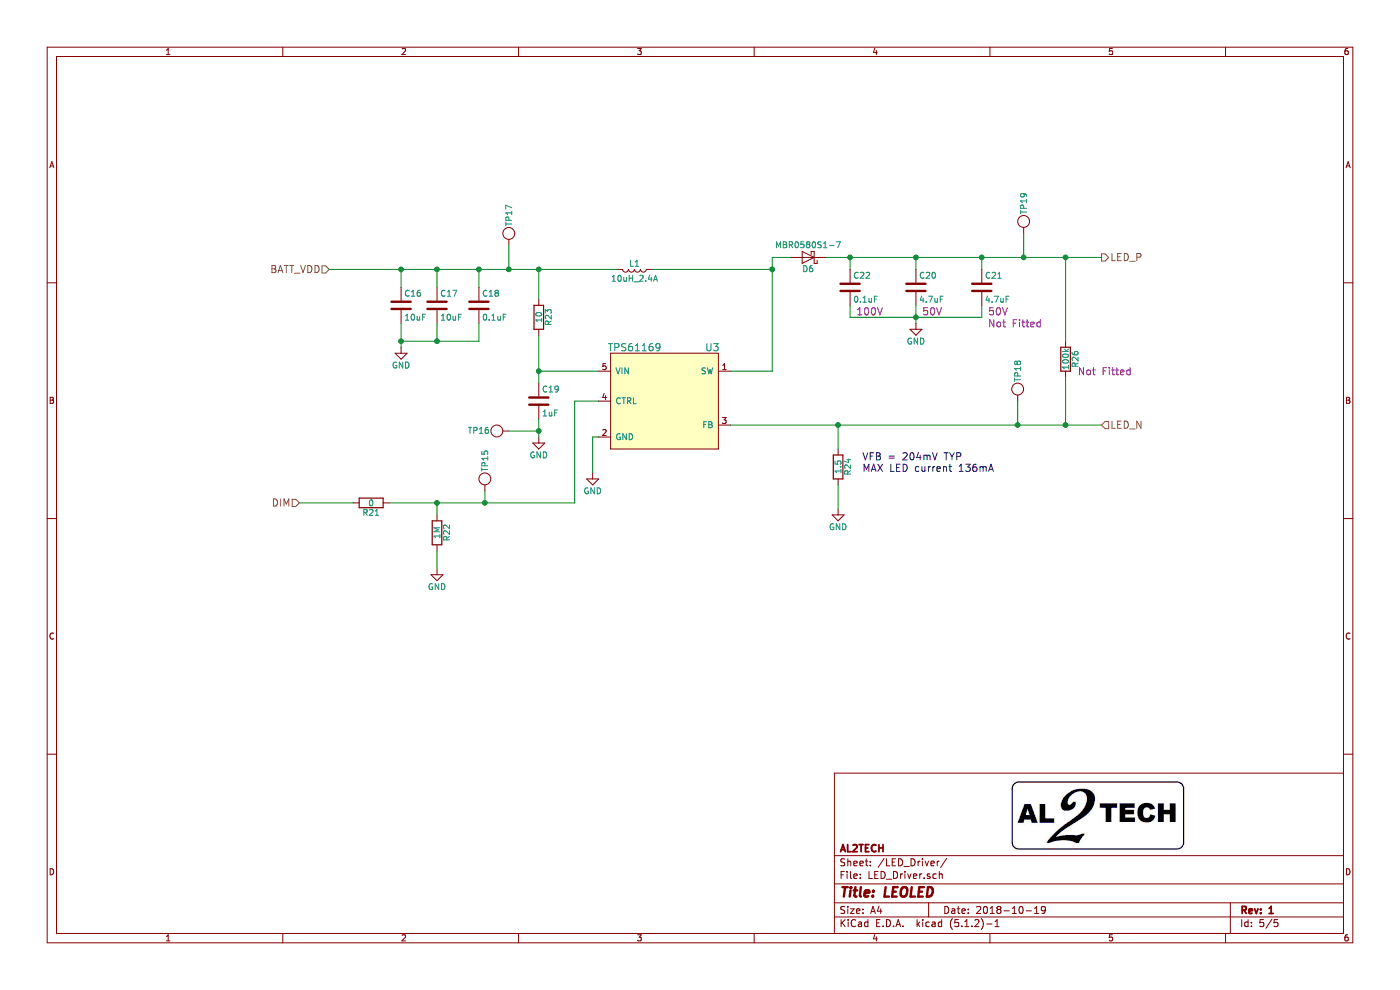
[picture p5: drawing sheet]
EESchema Schematic File Version 4
LIBS:LEOLED_rev1-cache
EELAYER 29 0
EELAYER END
$Descr A4 11693 8268
encoding utf-8
Sheet 5 5
Title "LEOLED"
Date "2018-10-19"
Rev "1"
Comp "AL2TECH"
Comment1 ""
Comment2 ""
Comment3 ""
Comment4 ""
$EndDescr
Text HLabel 2500 4200 0    60   Input ~ 0
DIM
Text HLabel 2750 2250 0    60   Input ~ 0
BATT_VDD
Text HLabel 9200 2150 2    60   Output ~ 0
LED_P
Text HLabel 9200 3550 2    60   Input ~ 0
LED_N
$Comp
L LEOLED_rev1-rescue:10uF-Ceramic_Capacitor_SMD_16V-LEOLED_rev1-rescue-LEOLED_rev1-rescue C17
U 1 1
P 3650 2550
F 0 "C17" H 3675 2650 50  0000 L CNN
F 1 "10uF" H 3675 2450 50  0000 L CNN
F 2 "Ceramic_Capacitor_SMD:C_1206_3216Metric" H 3675 2750 60  0001 L CNN
F 3 "http://www.samsungsem.com/kr/support/product-search/mlcc/CL31B106KOHZW6E.jsp" H 3675 2850 60  0001 L CNN
F 4 "16V" H 3675 2950 60  0001 L CNN "Rating"
F 5 "10% X7R" H 3675 3050 60  0001 L CNN "Tolerance"
F 6 "Samsung Electro-Mechanics" H 3675 3150 60  0001 L CNN "Manufacturer"
F 7 "CL31B106KOHZW6E" H 3675 3250 60  0001 L CNN "Manufacturer PN"
F 8 "Digy-Key" H 3675 3350 60  0001 L CNN "Supplier"
F 9 "1276-7032-1-ND" H 3675 3450 60  0001 L CNN "Supplier PN"
F 10 "https://www.digikey.com/product-detail/en/samsung-electro-mechanics/CL31B106KOHZW6E/1276-7032-1-ND/7320674" H 3675 3550 60  0001 L CNN "Supplier Link"
F 11 "10µF ±10% 16V Ceramic Capacitor X7R 1206 (3216 Metric)" H 3675 3650 60  0001 L CNN "Description"
F 12 "Fitted" H 3675 3750 60  0001 L CNN "Assembly Option"
	1    3650 2550
	1    0    0    -1  
$EndComp
$Comp
L LEOLED_rev1-rescue:10uF-Ceramic_Capacitor_SMD_16V-LEOLED_rev1-rescue-LEOLED_rev1-rescue C16
U 1 1
P 3350 2550
F 0 "C16" H 3375 2650 50  0000 L CNN
F 1 "10uF" H 3375 2450 50  0000 L CNN
F 2 "Ceramic_Capacitor_SMD:C_1206_3216Metric" H 3375 2750 60  0001 L CNN
F 3 "http://www.samsungsem.com/kr/support/product-search/mlcc/CL31B106KOHZW6E.jsp" H 3375 2850 60  0001 L CNN
F 4 "16V" H 3375 2950 60  0001 L CNN "Rating"
F 5 "10% X7R" H 3375 3050 60  0001 L CNN "Tolerance"
F 6 "Samsung Electro-Mechanics" H 3375 3150 60  0001 L CNN "Manufacturer"
F 7 "CL31B106KOHZW6E" H 3375 3250 60  0001 L CNN "Manufacturer PN"
F 8 "Digy-Key" H 3375 3350 60  0001 L CNN "Supplier"
F 9 "1276-7032-1-ND" H 3375 3450 60  0001 L CNN "Supplier PN"
F 10 "https://www.digikey.com/product-detail/en/samsung-electro-mechanics/CL31B106KOHZW6E/1276-7032-1-ND/7320674" H 3375 3550 60  0001 L CNN "Supplier Link"
F 11 "10µF ±10% 16V Ceramic Capacitor X7R 1206 (3216 Metric)" H 3375 3650 60  0001 L CNN "Description"
F 12 "Fitted" H 3375 3750 60  0001 L CNN "Assembly Option"
	1    3350 2550
	1    0    0    -1  
$EndComp
$Comp
L LEOLED_rev1-rescue:GND-power-LEOLED_rev1-rescue-LEOLED_rev1-rescue #PWR032
U 1 1
P 3350 2900
F 0 "#PWR032" H 3350 2650 50  0001 C CNN
F 1 "GND" H 3350 2750 50  0000 C CNN
F 2 "" H 3350 2900 50  0001 C CNN
F 3 "" H 3350 2900 50  0001 C CNN
	1    3350 2900
	1    0    0    -1  
$EndComp
$Comp
L LEOLED_rev1-rescue:GND-power-LEOLED_rev1-rescue-LEOLED_rev1-rescue #PWR033
U 1 1
P 4500 3650
F 0 "#PWR033" H 4500 3400 50  0001 C CNN
F 1 "GND" H 4500 3500 50  0000 C CNN
F 2 "" H 4500 3650 50  0001 C CNN
F 3 "" H 4500 3650 50  0001 C CNN
	1    4500 3650
	1    0    0    -1  
$EndComp
Wire Wire Line
	3350 2700 3350 2850
Wire Wire Line
	3650 2700 3650 2850
Wire Wire Line
	3350 2850 3650 2850
Connection ~ 3350 2850
Wire Wire Line
	4500 3100 5000 3100
Wire Wire Line
	2750 2250 3350 2250
Wire Wire Line
	3350 2250 3350 2400
Wire Wire Line
	3650 2250 3650 2400
Connection ~ 3650 2250
$Comp
L LEOLED_rev1-rescue:1uF-Ceramic_Capacitor_SMD_16V-LEOLED_rev1-rescue-LEOLED_rev1-rescue C19
U 1 1
P 4500 3350
F 0 "C19" H 4525 3450 50  0000 L CNN
F 1 "1uF" H 4525 3250 50  0000 L CNN
F 2 "Ceramic_Capacitor_SMD:C_0603_1608Metric" H 4525 3550 60  0001 L CNN
F 3 "http://search.murata.co.jp/Ceramy/image/img/A01X/G101/ENG/GRM188R71C105MA12-01.pdf" H 4525 3650 60  0001 L CNN
F 4 "16V" H 4525 3750 60  0001 L CNN "Rating"
F 5 "20% X7R " H 4525 3850 60  0001 L CNN "Tolerance"
F 6 "Murata Electronics North America" H 4525 3950 60  0001 L CNN "Manufacturer"
F 7 "GRM188R71C105MA12D" H 4525 4050 60  0001 L CNN "Manufacturer PN"
F 8 "Digy-Key" H 4525 4150 60  0001 L CNN "Supplier"
F 9 "490-6424-1-ND" H 4525 4250 60  0001 L CNN "Supplier PN"
F 10 "https://www.digikey.com/product-detail/en/murata-electronics-north-america/GRM188R71C105MA12D/490-6424-1-ND/3845621" H 4525 4350 60  0001 L CNN "Supplier Link"
F 11 "1uF ±20% 16V Ceramic Capacitor X7R 0603 (1608 Metric)" H 4525 4450 60  0001 L CNN "Description"
F 12 "Fitted" H 4525 4550 60  0001 L CNN "Assembly Option"
	1    4500 3350
	1    0    0    -1  
$EndComp
Wire Wire Line
	4500 3500 4500 3600
$Comp
L LEOLED_rev1-rescue:GND-power-LEOLED_rev1-rescue-LEOLED_rev1-rescue #PWR034
U 1 1
P 4950 3950
F 0 "#PWR034" H 4950 3700 50  0001 C CNN
F 1 "GND" H 4950 3800 50  0000 C CNN
F 2 "" H 4950 3950 50  0001 C CNN
F 3 "" H 4950 3950 50  0001 C CNN
	1    4950 3950
	1    0    0    -1  
$EndComp
Wire Wire Line
	5000 3650 4950 3650
Wire Wire Line
	4950 3650 4950 3950
Wire Wire Line
	5000 3350 4800 3350
Wire Wire Line
	4800 3350 4800 4200
Wire Wire Line
	4800 4200 4050 4200
Wire Wire Line
	4500 2800 4500 3100
$Comp
L LEOLED_rev1-rescue:0.1uF-Ceramic_Capacitor_SMD_16V-LEOLED_rev1-rescue-LEOLED_rev1-rescue C18
U 1 1
P 4000 2550
F 0 "C18" H 4025 2650 50  0000 L CNN
F 1 "0.1uF" H 4025 2450 50  0000 L CNN
F 2 "Ceramic_Capacitor_SMD:C_0603_1608Metric" H 4025 2750 60  0001 L CNN
F 3 "http://search.murata.co.jp/Ceramy/image/img/A01X/G101/ENG/GRM188R71C104KA01-01.pdf" H 4025 2850 60  0001 L CNN
F 4 "16V" H 4025 2950 60  0001 L CNN "Rating"
F 5 "10% X7R " H 4025 3050 60  0001 L CNN "Tolerance"
F 6 "Murata Electronics North America" H 4025 3150 60  0001 L CNN "Manufacturer"
F 7 "GRM188R71C104KA01D" H 4025 3250 60  0001 L CNN "Manufacturer PN"
F 8 "Digy-Key" H 4025 3350 60  0001 L CNN "Supplier"
F 9 "490-1532-1-ND" H 4025 3450 60  0001 L CNN "Supplier PN"
F 10 "https://www.digikey.com/product-detail/en/murata-electronics-north-america/GRM188R71C104KA01D/490-1532-1-ND/587771" H 4025 3550 60  0001 L CNN "Supplier Link"
F 11 "0.1µF ±10% 16V Ceramic Capacitor X7R 0603 (1608 Metric)" H 4025 3650 60  0001 L CNN "Description"
F 12 "Fitted" H 4025 3750 60  0001 L CNN "Assembly Option"
	1    4000 2550
	1    0    0    -1  
$EndComp
Wire Wire Line
	4000 2250 4000 2400
Wire Wire Line
	4000 2850 4000 2700
Connection ~ 3650 2850
$Comp
L LEOLED_rev1-rescue:1M-Resistor_SMD_0603-LEOLED_rev1-rescue-LEOLED_rev1-rescue R21
U 1 1
P 3100 4200
F 0 "R21" V 3180 4200 50  0000 C CNN
F 1 "0" V 3100 4200 50  0000 C CNN
F 2 "Resistor_SMD:R_0603_1608Metric" H 3125 4400 60  0001 L CNN
F 3 "http://www.te.com/commerce/DocumentDelivery/DDEController?Action=srchrtrv&DocNm=1773204&DocType=DS&DocLang=English" H 3125 4500 60  0001 L CNN
F 4 "0.1W" H 3125 4600 60  0001 L CNN "Rating"
F 5 "1%" H 3125 4700 60  0001 L CNN "Tolerance"
F 6 "TE Connectivity Passive Product" H 3125 4800 60  0001 L CNN "Manufacturer"
F 7 "CRG0603ZR" H 3125 4900 60  0001 L CNN "Manufacturer PN"
F 8 "Digy-Key" H 3125 5000 60  0001 L CNN "Supplier"
F 9 "A106051CT-ND" H 3125 5100 60  0001 L CNN "Supplier PN"
F 10 "https://www.digikey.com/product-detail/en/te-connectivity-passive-product/CRG0603ZR/A106051CT-ND/3477691" H 3125 5200 60  0001 L CNN "Supplier Link"
F 11 "0 Ohms Jumper 0.1W, 1/10W Chip Resistor 0603 (1608 Metric)" H 3125 5300 60  0001 L CNN "Description"
F 12 "Fitted" H 3125 5400 60  0001 L CNN "Assembly Option"
	1    3100 4200
	0    1    1    0   
$EndComp
$Comp
L LEOLED_rev1-rescue:1M-Resistor_SMD_0603-LEOLED_rev1-rescue-LEOLED_rev1-rescue R22
U 1 1
P 3650 4450
F 0 "R22" V 3730 4450 50  0000 C CNN
F 1 "1M" V 3650 4450 50  0000 C CNN
F 2 "Resistor_SMD:R_0603_1608Metric" H 3675 4650 60  0001 L CNN
F 3 "http://www.te.com/commerce/DocumentDelivery/DDEController?Action=srchrtrv&DocNm=1773204&DocType=DS&DocLang=English" H 3675 4750 60  0001 L CNN
F 4 "0.1W" H 3675 4850 60  0001 L CNN "Rating"
F 5 "1%" H 3675 4950 60  0001 L CNN "Tolerance"
F 6 "TE Connectivity" H 3675 5050 60  0001 L CNN "Manufacturer"
F 7 "CRG0603F1M0" H 3675 5150 60  0001 L CNN "Manufacturer PN"
F 8 "Digy-Key" H 3675 5250 60  0001 L CNN "Supplier"
F 9 "A121559CT-ND" H 3675 5350 60  0001 L CNN "Supplier PN"
F 10 "https://www.digikey.com/product-detail/en/te-connectivity-passive-product/CRG0603F1M0/A121559CT-ND/5246506" H 3675 5450 60  0001 L CNN "Supplier Link"
F 11 "1 MOhms ±1% 0.1W, 1/10W Chip Resistor 0603 (1608 Metric)" H 3675 5550 60  0001 L CNN "Description"
F 12 "Fitted" H 3675 5650 60  0001 L CNN "Assembly Option"
	1    3650 4450
	1    0    0    -1  
$EndComp
$Comp
L LEOLED_rev1-rescue:GND-power-LEOLED_rev1-rescue-LEOLED_rev1-rescue #PWR035
U 1 1
P 3650 4750
F 0 "#PWR035" H 3650 4500 50  0001 C CNN
F 1 "GND" H 3650 4600 50  0000 C CNN
F 2 "" H 3650 4750 50  0001 C CNN
F 3 "" H 3650 4750 50  0001 C CNN
	1    3650 4750
	1    0    0    -1  
$EndComp
Wire Wire Line
	3650 4600 3650 4750
Wire Wire Line
	3650 4300 3650 4200
Connection ~ 3650 4200
Wire Wire Line
	2950 4200 2500 4200
Connection ~ 3350 2250
Wire Wire Line
	6100 3550 7000 3550
$Comp
L LEOLED_rev1-rescue:4.7uF-Ceramic_Capacitor_SMD_50V-LEOLED_rev1-rescue-LEOLED_rev1-rescue C20
U 1 1
P 7650 2400
F 0 "C20" H 7675 2500 50  0000 L CNN
F 1 "4.7uF" H 7675 2300 50  0000 L CNN
F 2 "Ceramic_Capacitor_SMD:C_1206_3216Metric" H 7675 2600 60  0001 L CNN
F 3 "http://www.samsungsem.com/kr/support/product-search/mlcc/CL31A475KB9LNNC.jsp" H 7675 2700 60  0001 L CNN
F 4 "50V" H 7700 2200 60  0000 L CNN "Rating"
F 5 "X5R" H 7675 2900 60  0001 L CNN "Tolerance"
F 6 "Samsung Electro-Mechanics" H 7675 3000 60  0001 L CNN "Manufacturer"
F 7 "CL31A475KB9LNNC" H 7675 3100 60  0001 L CNN "Manufacturer PN"
F 8 "Digy-Key" H 7675 3200 60  0001 L CNN "Supplier"
F 9 "1276-2731-2-ND" H 7675 3300 60  0001 L CNN "Supplier PN"
F 10 "https://www.digikey.com/product-detail/en/samsung-electro-mechanics/CL31A475KB9LNNC/1276-2731-2-ND/3888389" H 7675 3400 60  0001 L CNN "Supplier Link"
F 11 "4.7µF ±10% 50V Ceramic Capacitor X5R 1206 (3216 Metric)" H 7675 3500 60  0001 L CNN "Description"
F 12 "Fitted" H 7675 3600 60  0001 L CNN "Assembly Option"
	1    7650 2400
	1    0    0    -1  
$EndComp
$Comp
L LEOLED_rev1-rescue:GND-power-LEOLED_rev1-rescue-LEOLED_rev1-rescue #PWR036
U 1 1
P 7650 2700
F 0 "#PWR036" H 7650 2450 50  0001 C CNN
F 1 "GND" H 7650 2550 50  0000 C CNN
F 2 "" H 7650 2700 50  0001 C CNN
F 3 "" H 7650 2700 50  0001 C CNN
	1    7650 2700
	1    0    0    -1  
$EndComp
Wire Wire Line
	7650 2550 7650 2650
Wire Wire Line
	8200 2650 8200 2550
Wire Wire Line
	7100 2650 7650 2650
Connection ~ 7650 2650
Wire Wire Line
	7650 2150 7650 2250
Wire Wire Line
	8200 2150 8200 2250
Connection ~ 8200 2150
$Comp
L LEOLED_rev1-rescue:0.1uF-Ceramic_Capacitor_SMD_100V-LEOLED_rev1-rescue-LEOLED_rev1-rescue R25
U 1 1
P 7100 2400
AR Path="/5B06B602" Ref="R25"  Part="1" 
AR Path="/5B0452BC/5B06B602" Ref="C22"  Part="1" 
F 0 "C22" H 7125 2500 50  0000 L CNN
F 1 "0.1uF" H 7125 2300 50  0000 L CNN
F 2 "Ceramic_Capacitor_SMD:C_0805_2012Metric" H 7125 2600 60  0001 L CNN
F 3 "http://psearch.en.murata.com/capacitor/product/GCM21BR72A104KA37%23.pdf" H 7125 2700 60  0001 L CNN
F 4 "100V" H 7150 2200 60  0000 L CNN "Rating"
F 5 "10%" H 7125 2900 60  0001 L CNN "Tolerance"
F 6 "Murata Electronics North America" H 7125 3000 60  0001 L CNN "Manufacturer"
F 7 "GCM21BR72A104KA37L" H 7125 3100 60  0001 L CNN "Manufacturer PN"
F 8 "Digy-Key" H 7125 3200 60  0001 L CNN "Supplier"
F 9 "490-4789-2-ND" H 7125 3300 60  0001 L CNN "Supplier PN"
F 10 "https://www.digikey.com/product-detail/en/murata-electronics-north-america/GCM21BR72A104KA37L/490-4789-2-ND/1641663" H 7125 3400 60  0001 L CNN "Supplier Link"
F 11 "0.1µF ±10% 100V Ceramic Capacitor X7R 0805 (2012 Metric)" H 7125 3500 60  0001 L CNN "Description"
F 12 "Fitted" H 7125 3600 60  0001 L CNN "Assembly Option"
	1    7100 2400
	1    0    0    -1  
$EndComp
Wire Wire Line
	7100 2650 7100 2550
Connection ~ 7650 2150
$Comp
L LEOLED_rev1-rescue:MBR0580S1-7-Diode_SMD-LEOLED_rev1-rescue-LEOLED_rev1-rescue D6
U 1 1
P 6750 2150
F 0 "D6" H 6750 2250 50  0000 C CNN
F 1 "MBR0580S1-7" H 6750 2050 50  0000 C CNN
F 2 "Diode_SMD:D_SOD-123" H 6775 2350 60  0001 L CNN
F 3 "https://media.digikey.com/pdf/Data%20Sheets/Diodes%20PDFs/MBR0580S1_R5.pdf" H 6775 2450 60  0001 L CNN
F 4 "500mA, 80V" H 6775 2550 60  0001 L CNN "Rating"
F 5 "NA" H 6775 2650 60  0001 L CNN "Tolerance"
F 6 "Diodes Incorporated" H 6775 2750 60  0001 L CNN "Manufacturer"
F 7 "MBR0580S1-7" H 6775 2850 60  0001 L CNN "Manufacturer PN"
F 8 "Digy-Key" H 6775 2950 60  0001 L CNN "Supplier"
F 9 "MBR0580S1-7DITR-ND" H 6775 3050 60  0001 L CNN "Supplier PN"
F 10 "https://www.digikey.com/product-detail/en/diodes-incorporated/MBR0580S1-7/MBR0580S1-7DITR-ND/5080335" H 6775 3150 60  0001 L CNN "Supplier Link"
F 11 "Diode Schottky 80V 500mA Surface Mount SOD-123" H 6775 3250 60  0001 L CNN "Description"
F 12 "Fitted" H 6775 3350 60  0001 L CNN "Assembly Option"
	1    6750 2150
	-1   0    0    1   
$EndComp
Wire Wire Line
	6600 2150 6450 2150
Wire Wire Line
	6450 2150 6450 2250
Wire Wire Line
	6450 3100 6100 3100
$Comp
L LEOLED_rev1-rescue:10uH_2.4A-Inductor_SMD-LEOLED_rev1-rescue-LEOLED_rev1-rescue L1
U 1 1
P 5300 2250
F 0 "L1" V 5250 2250 50  0000 C CNN
F 1 "10uH_2.4A" V 5375 2250 50  0000 C CNN
F 2 "Inductor_SMD:L_Wurth_5030" H 5325 2450 60  0001 L CNN
F 3 "http://katalog.we-online.de/pbs/datasheet/74437336100.pdf" H 5325 2550 60  0001 L CNN
F 4 "2.4A" H 5325 2650 60  0001 L CNN "Rating"
F 5 "20%" H 5325 2750 60  0001 L CNN "Tolerance"
F 6 "Wurth Electronics Inc." H 5325 2850 60  0001 L CNN "Manufacturer"
F 7 "74437336100" H 5325 2950 60  0001 L CNN "Manufacturer PN"
F 8 "Digy-Key" H 5325 3050 60  0001 L CNN "Supplier"
F 9 "732-6170-6-ND" H 5325 3150 60  0001 L CNN "Supplier PN"
F 10 "https://www.digikey.com/product-detail/en/wurth-electronics-inc/74437336100/732-6170-6-ND/5050994" H 5325 3250 60  0001 L CNN "Supplier Link"
F 11 "10µH Shielded Molded Inductor 2.4A 128 mOhm Max 2-SMD" H 5325 3350 60  0001 L CNN "Description"
F 12 "Fitted" H 5325 3450 60  0001 L CNN "Assembly Option"
	1    5300 2250
	0    1    1    0   
$EndComp
Connection ~ 4000 2250
Wire Wire Line
	5450 2250 6450 2250
Connection ~ 6450 2250
$Comp
L LEOLED_rev1-rescue:1.5-Resistor_SMD_0805-LEOLED_rev1-rescue-LEOLED_rev1-rescue R24
U 1 1
P 7000 3900
F 0 "R24" V 7080 3900 50  0000 C CNN
F 1 "1.5" V 7000 3900 50  0000 C CNN
F 2 "Resistor_SMD:R_0805_2012Metric" H 7025 4100 60  0001 L CNN
F 3 "http://www.yageo.com/documents/recent/PYu-RC_Group_51_RoHS_L_9.pdf" H 7025 4200 60  0001 L CNN
F 4 "0.125W" H 7025 4300 60  0001 L CNN "Rating"
F 5 "1%" H 7025 4400 60  0001 L CNN "Tolerance"
F 6 "Yageo" H 7025 4500 60  0001 L CNN "Manufacturer"
F 7 "RC0805FR-071R5L" H 7025 4600 60  0001 L CNN "Manufacturer PN"
F 8 "Digy-Key" H 7025 4700 60  0001 L CNN "Supplier"
F 9 "311-1.50CRTR-ND" H 7025 4800 60  0001 L CNN "Supplier PN"
F 10 "https://www.digikey.com/product-detail/en/yageo/RC0805FR-071R5L/311-1.50CRTR-ND/727495" H 7025 4900 60  0001 L CNN "Supplier Link"
F 11 "1.5 Ohms ±1% 0.125W, 1/8W Chip Resistor 0805 (2012 Metric) Moisture Resistant Thick Film" H 7025 5000 60  0001 L CNN "Description"
F 12 "Fitted" H 7025 5100 60  0001 L CNN "Assembly Option"
	1    7000 3900
	1    0    0    -1  
$EndComp
$Comp
L LEOLED_rev1-rescue:GND-power-LEOLED_rev1-rescue-LEOLED_rev1-rescue #PWR037
U 1 1
P 7000 4250
F 0 "#PWR037" H 7000 4000 50  0001 C CNN
F 1 "GND" H 7000 4100 50  0000 C CNN
F 2 "" H 7000 4250 50  0001 C CNN
F 3 "" H 7000 4250 50  0001 C CNN
	1    7000 4250
	1    0    0    -1  
$EndComp
Wire Wire Line
	7000 3550 7000 3750
Connection ~ 7000 3550
Wire Wire Line
	7000 4050 7000 4250
Text Notes 7200 3950 0    60   ~ 0
VFB = 204mV TYP\nMAX LED current 136mA
$Comp
L LEOLED_rev1-rescue:100k-Resistor_SMD_0603-LEOLED_rev1-rescue-LEOLED_rev1-rescue R26
U 1 1
P 8900 3000
F 0 "R26" V 8980 3000 50  0000 C CNN
F 1 "100k" V 8900 3000 50  0000 C CNN
F 2 "Resistor_SMD:R_0603_1608Metric" H 8925 3200 60  0001 L CNN
F 3 "http://www.te.com/commerce/DocumentDelivery/DDEController?Action=srchrtrv&DocNm=1773204&DocType=DS&DocLang=English" H 8925 3300 60  0001 L CNN
F 4 "0.1W" H 8925 3400 60  0001 L CNN "Rating"
F 5 "1%" H 8925 3500 60  0001 L CNN "Tolerance"
F 6 "TE Connectivity" H 8925 3600 60  0001 L CNN "Manufacturer"
F 7 "CRG0603F100K" H 8925 3700 60  0001 L CNN "Manufacturer PN"
F 8 "Digy-Key" H 8925 3800 60  0001 L CNN "Supplier"
F 9 "A106046CT-ND" H 8925 3900 60  0001 L CNN "Supplier PN"
F 10 "https://www.digikey.com/product-detail/en/te-connectivity-passive-product/CRG0603F100K/A106046CT-ND/3477684" H 8925 4000 60  0001 L CNN "Supplier Link"
F 11 "100 kOhms ±1% 0.1W, 1/10W Chip Resistor 0603 (1608 Metric)" H 8925 4100 60  0001 L CNN "Description"
F 12 "Not Fitted" H 9000 2900 60  0000 L CNN "Assembly Option"
	1    8900 3000
	1    0    0    -1  
$EndComp
Wire Wire Line
	8900 3150 8900 3550
Connection ~ 8900 3550
Wire Wire Line
	8900 2850 8900 2150
Connection ~ 8900 2150
$Comp
L LEOLED_rev1-rescue:10-Resistor_SMD_0603-LEOLED_rev1-rescue-LEOLED_rev1-rescue R23
U 1 1
P 4500 2650
F 0 "R23" V 4580 2650 50  0000 C CNN
F 1 "10" V 4500 2650 50  0000 C CNN
F 2 "Resistor_SMD:R_0603_1608Metric" H 4525 2850 60  0001 L CNN
F 3 "http://www.yageo.com/NewPortal/yageodocoutput?fileName=/pdf/R-Chip/PYu-AC_51_RoHS_L_6.pdf" H 4525 2950 60  0001 L CNN
F 4 "0.1W" H 4525 3050 60  0001 L CNN "Rating"
F 5 "1%" H 4525 3150 60  0001 L CNN "Tolerance"
F 6 "Yageo" H 4525 3250 60  0001 L CNN "Manufacturer"
F 7 "AC0603FR-0710RL" H 4525 3350 60  0001 L CNN "Manufacturer PN"
F 8 "Digy-Key" H 4525 3450 60  0001 L CNN "Supplier"
F 9 "311-10LDTR-ND" H 4525 3550 60  0001 L CNN "Supplier PN"
F 10 "https://www.digikey.com/product-detail/en/yageo/AC0603FR-0710RL/311-10LDTR-ND/2828512" H 4525 3650 60  0001 L CNN "Supplier Link"
F 11 "10 Ohms ±1% 0.1W, 1/10W Chip Resistor 0603 (1608 Metric) Automotive AEC-Q200, Moisture Resistant Thick Film" H 4525 3750 60  0001 L CNN "Description"
F 12 "Fitted" H 4525 3850 60  0001 L CNN "Assembly Option"
	1    4500 2650
	1    0    0    -1  
$EndComp
Wire Wire Line
	4500 2500 4500 2250
Connection ~ 4500 2250
Connection ~ 4500 3100
$Comp
L LEOLED_rev1-rescue:Test_Point-Test_Point-LEOLED_rev1-rescue-LEOLED_rev1-rescue TP17
U 1 1
P 4250 1950
F 0 "TP17" H 4400 1950 50  0000 C CNN
F 1 "Test_Point" H 4450 2050 50  0001 C CNN
F 2 "Test_Point:TestPoint_Pad_D1.5mm" H 4275 2150 60  0001 L CNN
F 3 "NA" H 4275 2250 60  0001 L CNN
F 4 "NA" H 4275 2350 60  0001 L CNN "Rating"
F 5 "NA" H 4275 2450 60  0001 L CNN "Tolerance"
F 6 "NA" H 4275 2550 60  0001 L CNN "Manufacturer"
F 7 "NA" H 4275 2650 60  0001 L CNN "Manufacturer PN"
F 8 "NA" H 4275 2750 60  0001 L CNN "Supplier"
F 9 "NA" H 4275 2850 60  0001 L CNN "Supplier PN"
F 10 "NA" H 4275 2950 60  0001 L CNN "Supplier Link"
F 11 "1.5mm Test Point" H 4275 3050 60  0001 L CNN "Description"
F 12 "Not Fitted" H 4275 3150 60  0001 L CNN "Assembly Option"
	1    4250 1950
	0    -1   -1   0   
$EndComp
$Comp
L LEOLED_rev1-rescue:Test_Point-Test_Point-LEOLED_rev1-rescue-LEOLED_rev1-rescue TP15
U 1 1
P 4050 4000
F 0 "TP15" H 4200 4000 50  0000 C CNN
F 1 "Test_Point" H 4250 4100 50  0001 C CNN
F 2 "Test_Point:TestPoint_Pad_D1.5mm" H 4075 4200 60  0001 L CNN
F 3 "NA" H 4075 4300 60  0001 L CNN
F 4 "NA" H 4075 4400 60  0001 L CNN "Rating"
F 5 "NA" H 4075 4500 60  0001 L CNN "Tolerance"
F 6 "NA" H 4075 4600 60  0001 L CNN "Manufacturer"
F 7 "NA" H 4075 4700 60  0001 L CNN "Manufacturer PN"
F 8 "NA" H 4075 4800 60  0001 L CNN "Supplier"
F 9 "NA" H 4075 4900 60  0001 L CNN "Supplier PN"
F 10 "NA" H 4075 5000 60  0001 L CNN "Supplier Link"
F 11 "1.5mm Test Point" H 4075 5100 60  0001 L CNN "Description"
F 12 "Not Fitted" H 4075 5200 60  0001 L CNN "Assembly Option"
	1    4050 4000
	0    -1   -1   0   
$EndComp
$Comp
L LEOLED_rev1-rescue:Test_Point-Test_Point-LEOLED_rev1-rescue-LEOLED_rev1-rescue TP16
U 1 1
P 4150 3600
F 0 "TP16" H 4300 3600 50  0000 C CNN
F 1 "Test_Point" H 4350 3700 50  0001 C CNN
F 2 "Test_Point:TestPoint_Pad_D1.5mm" H 4175 3800 60  0001 L CNN
F 3 "NA" H 4175 3900 60  0001 L CNN
F 4 "NA" H 4175 4000 60  0001 L CNN "Rating"
F 5 "NA" H 4175 4100 60  0001 L CNN "Tolerance"
F 6 "NA" H 4175 4200 60  0001 L CNN "Manufacturer"
F 7 "NA" H 4175 4300 60  0001 L CNN "Manufacturer PN"
F 8 "NA" H 4175 4400 60  0001 L CNN "Supplier"
F 9 "NA" H 4175 4500 60  0001 L CNN "Supplier PN"
F 10 "NA" H 4175 4600 60  0001 L CNN "Supplier Link"
F 11 "1.5mm Test Point" H 4175 4700 60  0001 L CNN "Description"
F 12 "Not Fitted" H 4175 4800 60  0001 L CNN "Assembly Option"
	1    4150 3600
	-1   0    0    1   
$EndComp
$Comp
L LEOLED_rev1-rescue:Test_Point-Test_Point-LEOLED_rev1-rescue-LEOLED_rev1-rescue TP19
U 1 1
P 8550 1850
F 0 "TP19" H 8700 1850 50  0000 C CNN
F 1 "Test_Point" H 8750 1950 50  0001 C CNN
F 2 "Test_Point:TestPoint_Pad_D1.5mm" H 8575 2050 60  0001 L CNN
F 3 "NA" H 8575 2150 60  0001 L CNN
F 4 "NA" H 8575 2250 60  0001 L CNN "Rating"
F 5 "NA" H 8575 2350 60  0001 L CNN "Tolerance"
F 6 "NA" H 8575 2450 60  0001 L CNN "Manufacturer"
F 7 "NA" H 8575 2550 60  0001 L CNN "Manufacturer PN"
F 8 "NA" H 8575 2650 60  0001 L CNN "Supplier"
F 9 "NA" H 8575 2750 60  0001 L CNN "Supplier PN"
F 10 "NA" H 8575 2850 60  0001 L CNN "Supplier Link"
F 11 "1.5mm Test Point" H 8575 2950 60  0001 L CNN "Description"
F 12 "Not Fitted" H 8575 3050 60  0001 L CNN "Assembly Option"
	1    8550 1850
	0    -1   -1   0   
$EndComp
$Comp
L LEOLED_rev1-rescue:Test_Point-Test_Point-LEOLED_rev1-rescue-LEOLED_rev1-rescue TP18
U 1 1
P 8500 3250
F 0 "TP18" H 8650 3250 50  0000 C CNN
F 1 "Test_Point" H 8700 3350 50  0001 C CNN
F 2 "Test_Point:TestPoint_Pad_D1.5mm" H 8525 3450 60  0001 L CNN
F 3 "NA" H 8525 3550 60  0001 L CNN
F 4 "NA" H 8525 3650 60  0001 L CNN "Rating"
F 5 "NA" H 8525 3750 60  0001 L CNN "Tolerance"
F 6 "NA" H 8525 3850 60  0001 L CNN "Manufacturer"
F 7 "NA" H 8525 3950 60  0001 L CNN "Manufacturer PN"
F 8 "NA" H 8525 4050 60  0001 L CNN "Supplier"
F 9 "NA" H 8525 4150 60  0001 L CNN "Supplier PN"
F 10 "NA" H 8525 4250 60  0001 L CNN "Supplier Link"
F 11 "1.5mm Test Point" H 8525 4350 60  0001 L CNN "Description"
F 12 "Not Fitted" H 8525 4450 60  0001 L CNN "Assembly Option"
	1    8500 3250
	0    -1   -1   0   
$EndComp
Wire Wire Line
	8550 1950 8550 2150
Connection ~ 8550 2150
Wire Wire Line
	8500 3350 8500 3550
Connection ~ 8500 3550
Wire Wire Line
	4050 4100 4050 4200
Connection ~ 4050 4200
Wire Wire Line
	4250 2050 4250 2250
Connection ~ 4250 2250
Wire Wire Line
	4500 3600 4250 3600
Connection ~ 4500 3600
$Comp
L LEOLED_rev1-rescue:TPS61169-LED_driver-LEOLED_rev1-rescue-LEOLED_rev1-rescue U3
U 1 1
P 5550 3350
F 0 "U3" H 5950 3800 60  0000 C CNN
F 1 "TPS61169" H 5300 3800 60  0000 C CNN
F 2 "SOT:TI_SC-70-5" H 5575 3550 60  0001 L CNN
F 3 "http://www.ti.com/lit/ds/symlink/tps61169.pdf" H 5575 3650 60  0001 L CNN
F 4 "NA" H 5575 3750 60  0001 L CNN "Rating"
F 5 "NA" H 5575 3850 60  0001 L CNN "Tolerance"
F 6 "Texas Instruments" H 5575 3950 60  0001 L CNN "Manufacturer"
F 7 "TPS61169DCKR" H 5575 4050 60  0001 L CNN "Manufacturer PN"
F 8 "Digy-Key" H 5575 4150 60  0001 L CNN "Supplier"
F 9 "296-40821-1-ND" H 5575 4250 60  0001 L CNN "Supplier PN"
F 10 "https://www.digikey.com/product-detail/en/texas-instruments/TPS61169DCKR/296-40821-1-ND/5178698" H 5575 4350 60  0001 L CNN "Supplier Link"
F 11 "LED Driver IC 1 Output DC DC Regulator Step-Up (Boost) PWM Dimming 1.8A (Switch) SC-70-5" H 5575 4450 60  0001 L CNN "Description"
F 12 "Fitted" H 5575 4550 60  0001 L CNN "Assembly Option"
	1    5550 3350
	1    0    0    -1  
$EndComp
$Comp
L LEOLED_rev1-rescue:4.7uF-Ceramic_Capacitor_SMD_50V-LEOLED_rev1-rescue-LEOLED_rev1-rescue C21
U 1 1
P 8200 2400
F 0 "C21" H 8225 2500 50  0000 L CNN
F 1 "4.7uF" H 8225 2300 50  0000 L CNN
F 2 "Ceramic_Capacitor_SMD:C_1206_3216Metric" H 8225 2600 60  0001 L CNN
F 3 "http://www.samsungsem.com/kr/support/product-search/mlcc/CL31A475KB9LNNC.jsp" H 8225 2700 60  0001 L CNN
F 4 "50V" H 8250 2200 60  0000 L CNN "Rating"
F 5 "X5R" H 8225 2900 60  0001 L CNN "Tolerance"
F 6 "Samsung Electro-Mechanics" H 8225 3000 60  0001 L CNN "Manufacturer"
F 7 "CL31A475KB9LNNC" H 8225 3100 60  0001 L CNN "Manufacturer PN"
F 8 "Digy-Key" H 8225 3200 60  0001 L CNN "Supplier"
F 9 "1276-2731-2-ND" H 8225 3300 60  0001 L CNN "Supplier PN"
F 10 "https://www.digikey.com/product-detail/en/samsung-electro-mechanics/CL31A475KB9LNNC/1276-2731-2-ND/3888389" H 8225 3400 60  0001 L CNN "Supplier Link"
F 11 "4.7µF ±10% 50V Ceramic Capacitor X5R 1206 (3216 Metric)" H 8225 3500 60  0001 L CNN "Description"
F 12 "Not Fitted" H 8250 2100 60  0000 L CNN "Assembly Option"
	1    8200 2400
	1    0    0    -1  
$EndComp
Wire Wire Line
	3350 2850 3350 2900
Wire Wire Line
	3650 2250 4000 2250
Wire Wire Line
	3650 2850 4000 2850
Wire Wire Line
	3650 4200 3250 4200
Wire Wire Line
	3350 2250 3650 2250
Wire Wire Line
	7650 2650 7650 2700
Wire Wire Line
	7650 2650 8200 2650
Wire Wire Line
	8200 2150 8550 2150
Wire Wire Line
	7650 2150 8200 2150
Wire Wire Line
	4000 2250 4250 2250
Wire Wire Line
	6450 2250 6450 3100
Wire Wire Line
	7000 3550 8500 3550
Wire Wire Line
	8900 3550 9200 3550
Wire Wire Line
	8900 2150 9200 2150
Wire Wire Line
	4500 2250 5150 2250
Wire Wire Line
	4500 3100 4500 3200
Wire Wire Line
	8550 2150 8900 2150
Wire Wire Line
	8500 3550 8900 3550
Wire Wire Line
	4050 4200 3650 4200
Wire Wire Line
	4250 2250 4500 2250
Wire Wire Line
	4500 3600 4500 3650
Wire Wire Line
	6900 2150 7100 2150
Wire Wire Line
	7100 2250 7100 2150
Connection ~ 7100 2150
Wire Wire Line
	7100 2150 7650 2150
$EndSCHEMATC
